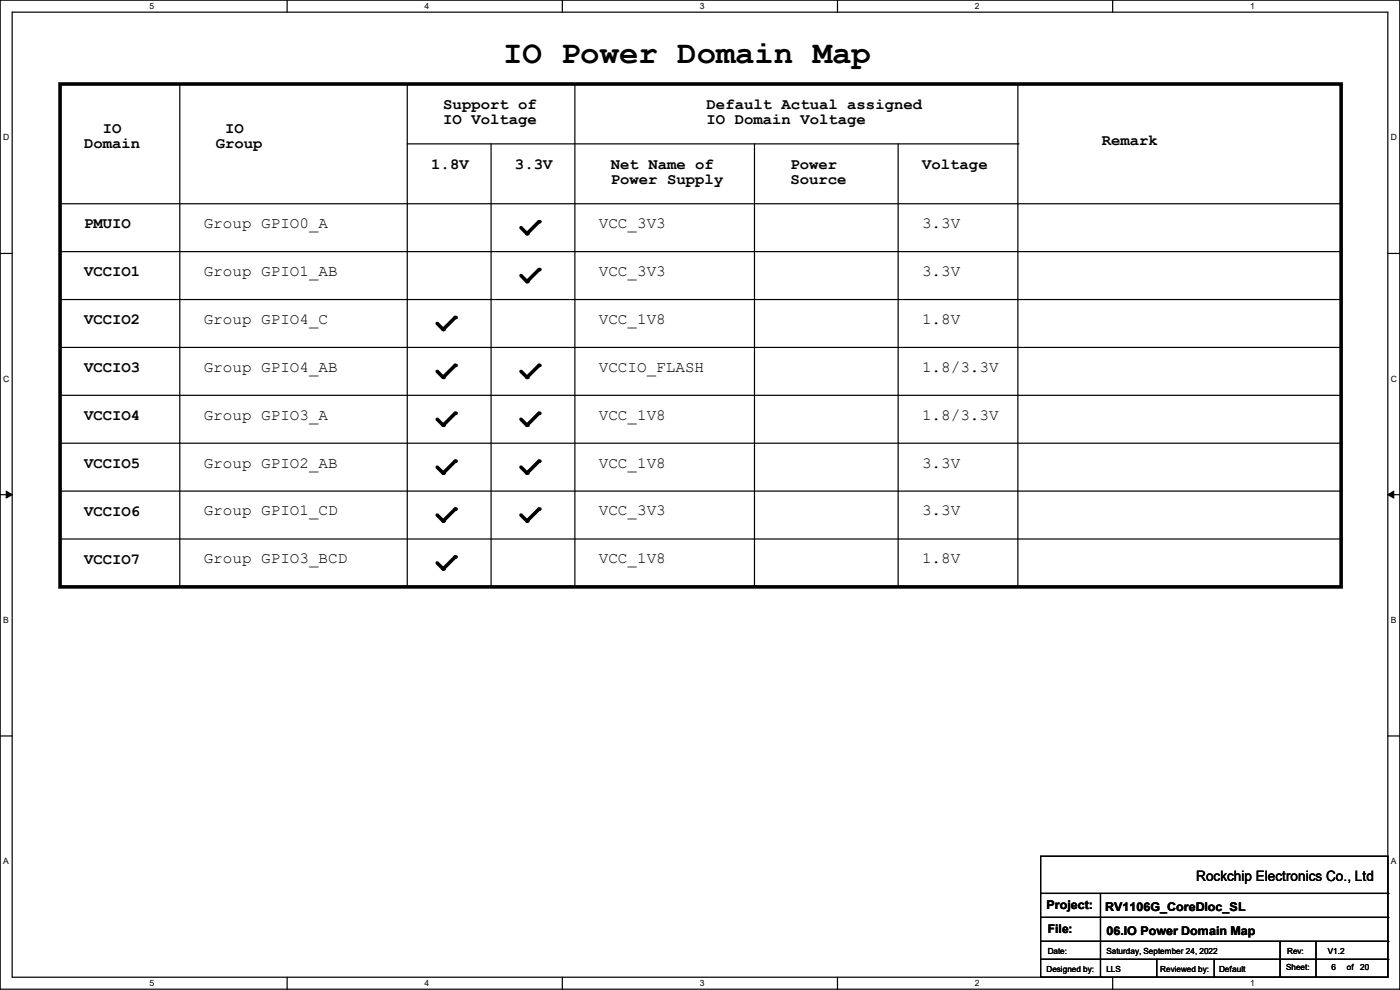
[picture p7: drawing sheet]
<svg xmlns="http://www.w3.org/2000/svg" width="297mm" height="210mm" viewBox="0 0 297 210" stroke-linecap="round" stroke-linejoin="round" font-family="sans-serif">
<path d="M0 0h297v209.8h-297zM2.6 2.6h291.8v204.7h-291.8z" fill="none" stroke="#000" stroke-width=".25"/>
<g fill="#fff">
<path d="M31.7 .3h1v2h-1z"/>
<path d="M31.7 207.6h1v1.9h-1z"/>
</g>
<path d="M60.9 0v2.6M60.9 207.3v2.5" fill="none" stroke="#000" stroke-width=".25"/>
<g fill="#fff">
<path d="M90.1 .3h1v2h-1z"/>
<path d="M90.1 207.6h1v1.9h-1z"/>
</g>
<path d="M119.3 0v2.6M119.3 207.3v2.5" fill="none" stroke="#000" stroke-width=".25"/>
<g fill="#fff">
<path d="M148.5 .3h.9v2h-.9z"/>
<path d="M148.5 207.6h.9v1.9h-.9z"/>
</g>
<path d="M177.7 0v2.6M177.7 207.3v2.5" fill="none" stroke="#000" stroke-width=".25"/>
<g fill="#fff">
<path d="M206.8 .3h1v2h-1z"/>
<path d="M206.8 207.6h1v1.9h-1z"/>
</g>
<path d="M236.1 0v2.6M236.1 207.3v2.5" fill="none" stroke="#000" stroke-width=".25"/>
<g fill="#fff">
<path d="M265.2 .3h1v2h-1z"/>
<path d="M265.2 207.6h1v1.9h-1z"/>
<path d="M.7 28.2h1.2v1.9h-1.2z"/>
<path d="M295.1 28.2h1.2v1.9h-1.2z"/>
<path d="M.7 79.3h1.2v2h-1.2z"/>
<path d="M295.1 79.3h1.2v2h-1.2z"/>
</g>
<path d="M0 53.8h2.6M294.4 53.8h2.6" fill="none" stroke="#000" stroke-width=".25"/>
<g fill="#fff">
<path d="M.7 130.5h1.2v2h-1.2z"/>
<path d="M295.1 130.5h1.1v2h-1.1z"/>
</g>
<path d="M0 104.9h2.6M294.4 104.9h2.6" fill="none" stroke="#000" stroke-width=".25"/>
<path d="M1.3 104.2l1.3 .7-1.3 .8zM294.4 104.9l1.3-.7v1.5z" fill="#000" stroke="#000" stroke-width=".21"/>
<g fill="#fff">
<path d="M.7 181.7h1.2v2h-1.2z"/>
<path d="M295.1 181.7h1.1v2h-1.1z"/>
</g>
<g fill="none" stroke="#000" stroke-width=".25">
<path d="M38.1 17.8v106.7M86.4 17.8v106.7M122 17.8v106.7M215.9 17.8v106.7M86.4 30.5h129.5M104.2 30.5v94M160.1 30.5v94M190.5 30.5v94M215.9 30.5h.1M12.7 43.2h271.8M12.7 53.4h271.8M284.5 43.2h.1"/>
<path d="M284.5 53.4h.1M12.7 63.5h271.8M12.7 73.7h271.8M284.5 63.5h.1M284.5 73.7h.1M12.7 83.9h271.8M12.7 94h271.8M284.5 83.9h.1M284.5 94h.1M12.7 104.2h271.8M12.7 114.3h271.8M284.5 104.2h.1"/>
<path d="M284.5 114.3h.1M38.1 124.5h.1M86.4 124.5h.1M104.2 124.5h.1M122 124.5h.1M160.1 124.5h.1M190.5 124.5h.1M215.9 124.5h.1M0 156.1h2.6M294.4 156.1h2.6M220.8 181.7h73.6v25.6h-73.6zM220.8 189.5h73.6"/>
<path d="M220.8 194.6h73.6M220.8 199.7h73.6M233.5 189.5v17.8M271.6 199.7v7.6M279.2 199.7v7.6M294.4 189.5h.1M294.4 194.6h.1M294.4 199.7h.1M220.8 203.5h73.6M233.5 207.3h.1M245.4 207.3h.1M245.4 203.5v3.8"/>
<path d="M257.6 207.3h.1M257.6 203.5v3.8M271.6 207.3h.1M279.2 207.3h.1M294.4 203.5h.1"/>
</g>
<g fill="none" stroke="#000" stroke-width=".76">
<path d="M12.7 17.8h271.8v106.7h-271.8zM114.3 57.2l-2.5 2.5-1.3-1.2M114.3 47l-2.5 2.6-1.3-1.3M96.6 77.5l-2.6 2.6-1.2-1.3M96.6 67.4l-2.6 2.5-1.2-1.3M114.3 77.5l-2.5 2.6-1.3-1.3M96.6 87.7l-2.6 2.5-1.2-1.3M96.6 97.8l-2.6 2.6-1.2-1.3M114.3 97.8l-2.5 2.6-1.3-1.3M114.3 87.7l-2.5 2.5-1.3-1.3M96.6 108l-2.6 2.5-1.2-1.2M96.6 118.2l-2.6 2.5-1.2-1.3"/>
<path d="M114.3 108l-2.5 2.5-1.3-1.2"/>
</g>
<g fill="#000">
<circle cx="111.8" cy="59.7" r=".38"/>
<circle cx="111.8" cy="49.6" r=".38"/>
<circle cx="114.3" cy="47" r=".38"/>
<circle cx="114.3" cy="57.2" r=".38"/>
<circle cx="94" cy="69.9" r=".38"/>
<circle cx="96.6" cy="77.5" r=".38"/>
<circle cx="96.6" cy="67.4" r=".38"/>
<circle cx="114.3" cy="77.5" r=".38"/>
<circle cx="94" cy="90.2" r=".38"/>
<circle cx="94" cy="80.1" r=".38"/>
<circle cx="96.6" cy="87.7" r=".38"/>
<circle cx="96.6" cy="97.8" r=".38"/>
<circle cx="111.8" cy="80.1" r=".38"/>
<circle cx="111.8" cy="90.2" r=".38"/>
<circle cx="114.3" cy="87.7" r=".38"/>
<circle cx="114.3" cy="97.8" r=".38"/>
<circle cx="94" cy="100.4" r=".38"/>
<circle cx="94" cy="110.5" r=".38"/>
<circle cx="96.6" cy="118.2" r=".38"/>
<circle cx="96.6" cy="108" r=".38"/>
<circle cx="111.8" cy="110.5" r=".38"/>
<circle cx="111.8" cy="100.4" r=".38"/>
<circle cx="114.3" cy="108" r=".38"/>
<circle cx="94" cy="120.7" r=".38"/>
</g>
<text font-size="6.9" x="106.7" y="13.3">IO Power Domain Map</text>
<g font-size="3.3">
<text x="94" y="23.1">Support of</text>
<text x="149.9" y="23.1">Default Actual assigned</text>
<text x="21.8" y="28.2">IO</text>
<text x="47.7" y="28.2">IO</text>
<text x="94" y="26.4">IO Voltage</text>
<text x="149.9" y="26.4">IO Domain Voltage</text>
<text x="17.8" y="31.5">Domain</text>
<text x="45.8" y="31.5">Group</text>
<text x="91.5" y="35.8">1.8V</text>
<text x="109.2" y="35.8">3.3V</text>
<text x="129.6" y="35.8">Net Name of</text>
<text x="167.7" y="35.8">Power</text>
<text x="195.6" y="35.8">Voltage</text>
<text x="233.7" y="30.7">Remark</text>
<text x="129.6" y="39.1">Power Supply</text>
<text x="167.7" y="39.1">Source</text>
<text x="17.8" y="48.5">PMUIO</text>
<text x="43.2" y="48.4">Group GPIO0_A</text>
<text x="127" y="48.4">VCC_3V3</text>
<text x="195.6" y="48.4">3.3V</text>
<text x="17.8" y="58.6">VCCIO1</text>
<text x="43.2" y="58.5">Group GPIO1_AB</text>
<text x="127" y="58.5">VCC_3V3</text>
<text x="195.6" y="58.5">3.3V</text>
<text x="17.8" y="68.8">VCCIO2</text>
<text x="43.2" y="68.7">Group GPIO4_C</text>
<text x="127" y="68.7">VCC_1V8</text>
<text x="195.6" y="68.7">1.8V</text>
<text x="17.8" y="79">VCCIO3</text>
<text x="43.2" y="78.9">Group GPIO4_AB</text>
<text x="127" y="78.9">VCCIO_FLASH</text>
<text x="195.6" y="78.9">1.8/3.3V</text>
<text x="17.8" y="89.1">VCCIO4</text>
<text x="43.2" y="89">Group GPIO3_A</text>
<text x="127" y="89">VCC_1V8</text>
<text x="195.6" y="89">1.8/3.3V</text>
<text x="17.8" y="99.3">VCCIO5</text>
<text x="43.2" y="99.2">Group GPIO2_AB</text>
<text x="127" y="99.2">VCC_1V8</text>
<text x="195.6" y="99.2">3.3V</text>
<text x="17.8" y="109.4">VCCIO6</text>
<text x="43.2" y="109.3">Group GPIO1_CD</text>
<text x="127" y="109.3">VCC_3V3</text>
<text x="195.6" y="109.3">3.3V</text>
<text x="17.8" y="119.6">VCCIO7</text>
<text x="43.2" y="119.5">Group GPIO3_BCD</text>
<text x="127" y="119.5">VCC_1V8</text>
<text x="195.6" y="119.5">1.8V</text>
</g>
<text font-size="3" x="253.8" y="186.9">Rockchip Electronics Co., Ltd</text>
<g font-size="2.5">
<text x="222" y="192.9">Project:</text>
<text x="222.3" y="198">File:</text>
<text x="234.5" y="193.2">RV1106G_CoreDloc_SL</text>
<text x="234.7" y="198.2">06.IO Power Domain Map</text>
</g>
<g font-size="1.8">
<text x="31.7" y="1.9">5</text>
<text x="90.1" y="1.9">4</text>
<text x="148.5" y="1.9">3</text>
<text x="206.8" y="1.9">2</text>
<text x="265.2" y="1.9">1</text>
<text x=".7" y="29.8">D</text>
<text x="295.1" y="29.8">D</text>
<text x=".7" y="80.9">C</text>
<text x="295.1" y="80.9">C</text>
<text x=".7" y="132.1">B</text>
<text x="295.1" y="132.1">B</text>
<text x=".7" y="183.3">A</text>
<text x="295.1" y="183.3">A</text>
<text x="222.3" y="202.3">Date:</text>
<text x="234.7" y="202.3">Saturday, September 24, 2022</text>
<text x="273.1" y="202.3">Rev:</text>
<text x="281.7" y="202.3">V1.2</text>
<text x="31.7" y="209.2">5</text>
<text x="90.1" y="209.2">4</text>
<text x="148.5" y="209.2">3</text>
<text x="206.8" y="209.2">2</text>
<text x="222" y="206.1">Designed by:</text>
<text x="234.7" y="206.1">LLS</text>
<text x="246.2" y="206.1">Reviewed by:</text>
<text x="258.6" y="206.1">Default</text>
<text x="265.2" y="209.2">1</text>
<text x="272.8" y="205.9">Sheet:</text>
<text x="282.5" y="205.9">6</text>
<text x="285.7" y="205.9">of</text>
<text x="288.6" y="205.9">20</text>
</g>
</svg>
